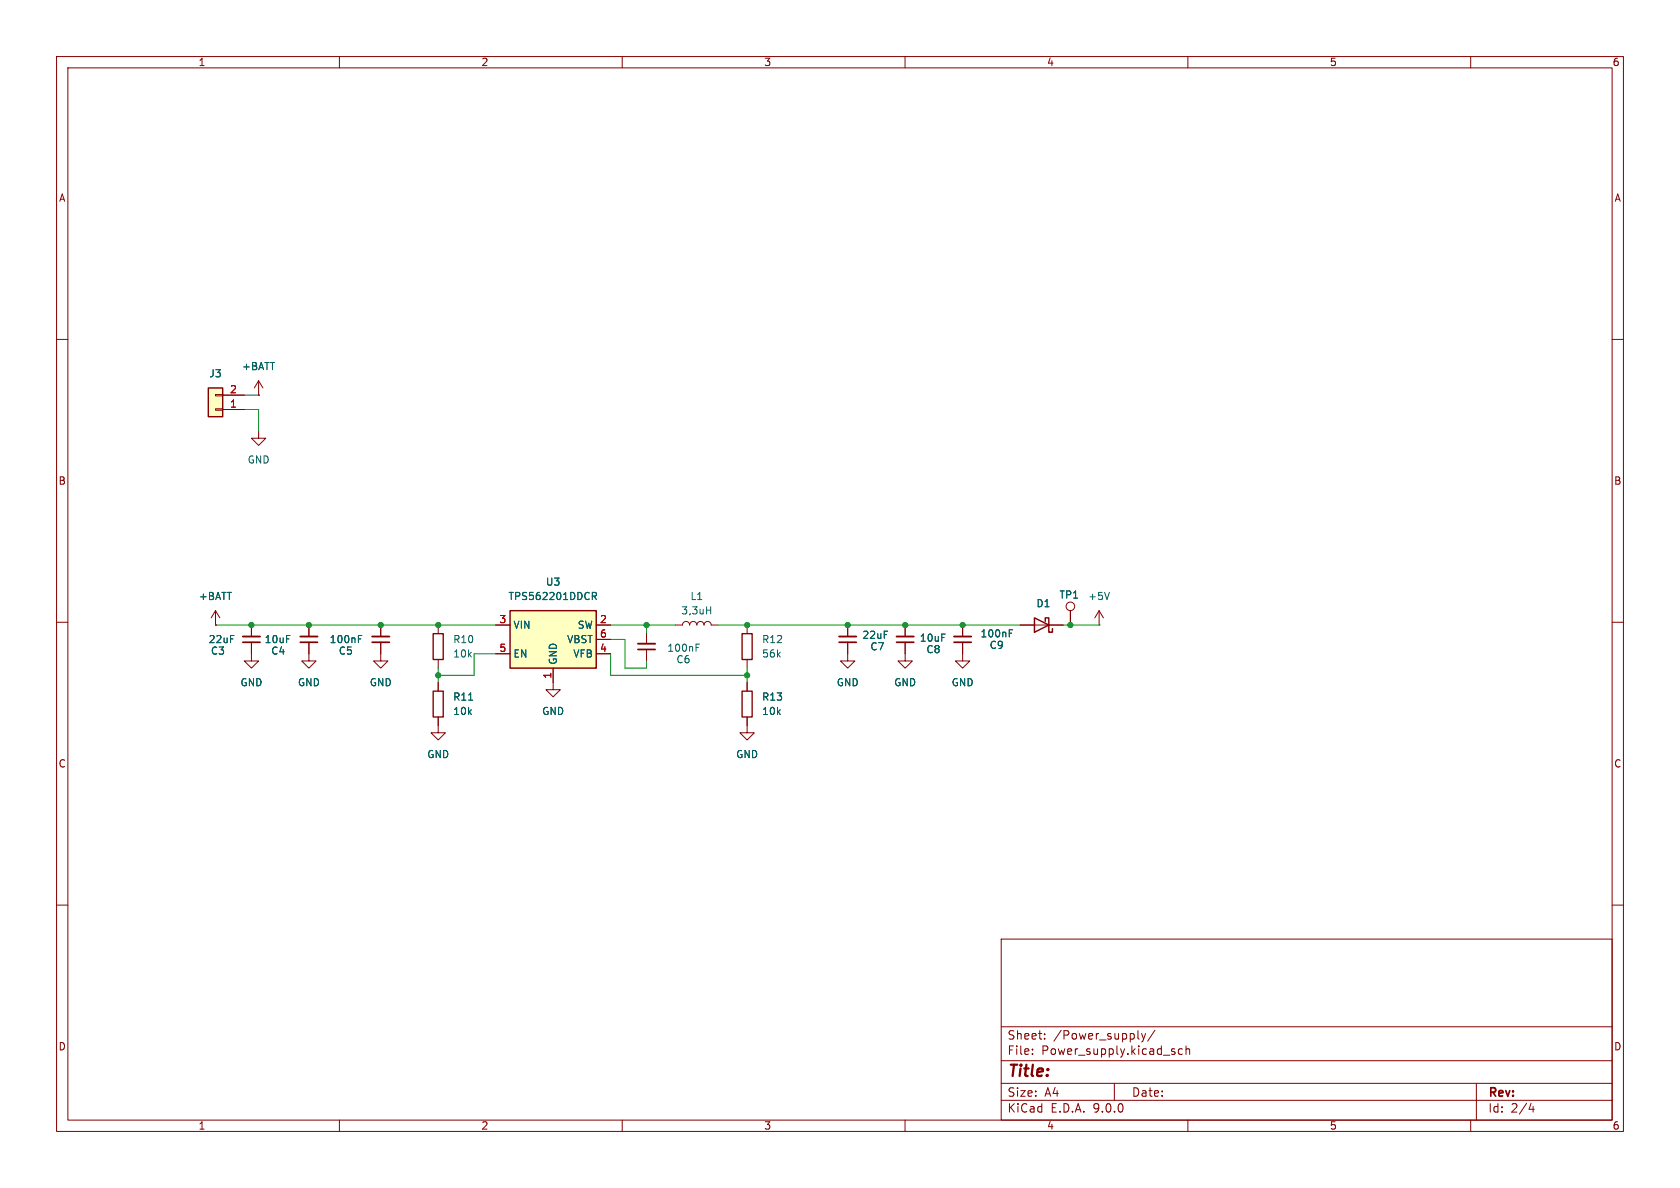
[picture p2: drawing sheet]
<svg xmlns="http://www.w3.org/2000/svg" width="297mm" height="210mm" viewBox="0 0 297 210" stroke-linecap="round" stroke-linejoin="round" font-family="sans-serif">
<g fill="none" stroke="#840000" stroke-width=".18">
<path d="M10 10h277v190h-277zM12 12h273v186h-273zM60 10v2M110 10v2M160 10v2M210 10v2M260 10v2M10 60h2M45.7 69.9h.1M45.7 67.3l-.7 1.3M45.7 67.3l.8 1.3M45.7 67.3v2.6"/>
<path d="M285 60h2M10 110h2M54.6 115.6v1.2h1.3l-1.3 1.3-1.3-1.3h1.3M67.3 113.5v3.3h1.3l-1.3 1.3-1.3-1.3h1.3M67.3 110.5v2M285 110h2M10 160h2M177 166h108v32h-108zM285 160h2M60 198v2M110 198v2M160 198v2"/>
<path d="M177 194.5h108M177 191.5h108M177 187.5h108M177 181.5h108M182.5 186.3v.1M182.5 185.5v.1M184.7 183.6v.1M184.7 182.8v.1M197 191.5v3M201.2 183.6l.2 .1M201.8 182.7l.4 1M202.2 183.7l-.2 .4-.2 .1"/>
<path d="M202.5 182.7l-.3 1M204.2 182.1l-1.3 2M207.5 185.9l.2 .2-.2 .3M207.5 185.4l.2 .1M209 185.5l-.4-.1-.3 .3v.4l.2 .2h.5M209.7 185.5l.2-.1 .3 .1 .1 .9M209.7 184.9v1.5M210 198v2M260 198v2M261 191.5v6.5M270.7 195l-.4 1.1h.9M271 195.6v1"/>
</g>
<path d="M65.8 113.5h3" fill="none" stroke="#840000" stroke-width=".3"/>
<path d="M65.8 112.5h3" fill="none" stroke="#840000" stroke-width=".33"/>
<path d="M63.4 112.9h.4M63.4 112.3h.6" fill="none" stroke="#006464" stroke-width=".18"/>
<path d="M36.8 68.6h2.6v5.1h-2.6z" fill="#ffffc2"/>
<path d="M36.8 68.6h2.6v5.1h-2.6z" fill="none" stroke="#840000" stroke-width=".25"/>
<g fill="none" stroke="#840000" stroke-width=".18">
<path d="M38.1 72.3h1.3v.2h-1.3zM38.1 69.7h1.3v.3h-1.3zM39.4 72.4h3.8M39.4 69.9h3.8M45.7 76.2v1.3h1.3l-1.3 1.2-1.3-1.2h1.3M44.4 110.5v2M44.4 113.5v2.1M54.6 110.5v2M54.6 113.5v2.1M77.5 110.5v1.5M77.5 116.6v1.5M77.5 126.8v2.7h1.2l-1.2 1.3-1.3-1.3h1.3"/>
<path d="M77.5 120.7v1.5M97.8 120.7v1.2h1.3l-1.3 1.3-1.3-1.3h1.3"/>
</g>
<path d="M42.9 113.5h3.1M53.1 113.5h3" fill="none" stroke="#840000" stroke-width=".3"/>
<path d="M42.9 112.5h3.1M53.1 112.5h3" fill="none" stroke="#840000" stroke-width=".33"/>
<path d="M76.6 112h1.8v4.6h-1.8zM76.6 122.2h1.8v4.5h-1.8z" fill="none" stroke="#840000" stroke-width=".24"/>
<path d="M82.8 123.8h.8" fill="none" stroke="#006464" stroke-width=".18"/>
<path d="M90.2 108h15.2v10.1h-15.2z" fill="#ffffc2"/>
<path d="M90.2 108h15.2v10.1h-15.2zM182.9 109.2l2.5 1.3-2.5 1.3zM184.8 109.9v-.7h.6v2.6h.7v-.7" fill="none" stroke="#840000" stroke-width=".25"/>
<g fill="none" stroke="#840000" stroke-width=".18">
<path d="M39.4 72.4h3.8M39.4 69.9h3.8M45.7 69.9h.1M38.1 110.5h.1M38.1 108l-.8 1.2M38.1 108l.8 1.2M38.1 108v2.5M44.4 113.5v3.3h1.3l-1.3 1.3-1.2-1.3h1.2M44.4 110.5v2M54.6 110.5v2M54.6 113.5v2.1M67.3 110.5v2"/>
<path d="M67.3 113.5v2.1M87.6 110.5h2.6M87.6 115.6h2.6M97.8 118.1v2.6M105.4 110.5h2.5M105.4 115.6h2.5M105.4 113h2.5M114.3 111.8v2M114.3 114.8v2M119.4 110.5h1.2a.64 .64 0 0 1 .7-.6 .64 .64 0 0 1 .6 .6 .64 .64 0 0 1 .7-.6 .64 .64 0 0 1 .6 .6 .64 .64 0 0 1 .6-.6 .64 .64 0 0 1 .7 .6 .64 .64 0 0 1 .6-.6 .64 .64 0 0 1 .6 .6h1.3M132.1 110.5v1.5M132.1 116.6v1.5"/>
<path d="M149.9 113.5v3.3h1.2l-1.2 1.3-1.3-1.3h1.3M149.9 110.5v2M160 113.5v3.3h1.3l-1.3 1.3-1.3-1.3h1.3M160 110.5v2M170.2 113.5v3.3h1.2l-1.2 1.3-1.3-1.3h1.3M170.2 110.5v2M180.3 110.5h7.7M189.2 108v2.5M194.3 110.5h.1M194.3 108l-.8 1.2M194.3 108l.8 1.2M194.3 108v2.5"/>
<path d="M77.5 120.7v1.5M77.5 126.8v1.5M132.1 126.8v2.7h1.2l-1.2 1.3-1.3-1.3h1.3M132.1 120.7v1.5"/>
<circle cx="189.2" cy="107.2" r=".76"/>
</g>
<path d="M63.4 112.9h.4M63.4 112.3h.6M104.7 104.7h.5l.2 .3-.1 .3-.6 .1M105 105.4l.4 .6M123.1 114.5h.4M123.1 113.9h.6M124.9 107.9h.7M125.6 107.3v1.2M178.4 111.9h.4M178.4 111.3h.6M196.1 104.7l-.4 1.3M82.8 123.8h.8" fill="none" stroke="#006464" stroke-width=".18"/>
<path d="M112.8 114.8h3M148.3 113.5h3.1M158.5 113.5h3M168.7 113.5h3" fill="none" stroke="#840000" stroke-width=".3"/>
<path d="M112.8 113.8h3M148.3 112.5h3.1M158.5 112.5h3M168.7 112.5h3" fill="none" stroke="#840000" stroke-width=".33"/>
<path d="M131.2 112h1.8v4.6h-1.8zM131.2 122.2h1.8v4.5h-1.8z" fill="none" stroke="#840000" stroke-width=".24"/>
<path d="M43.2 72.4h2.5v3.8M43.2 69.9h2.5M38.1 110.5h49.5M77.5 118.1v2.6M87.6 115.6h-3.8v3.8h-6.3M107.9 110.5h11.5M107.9 113h2.6v5.1h3.8v-1.3M107.9 115.6v3.8h24.2M114.3 110.5v1.3M127 110.5h53.3M132.1 118.1v2.6M188 110.5h6.3" fill="none" stroke="#009600" stroke-width=".18"/>
<g fill="#009600" stroke="#009600" stroke-width=".18">
<circle cx="77.5" cy="110.5" r=".46"/>
<circle cx="77.5" cy="119.4" r=".46"/>
<circle cx="67.3" cy="110.5" r=".46"/>
<circle cx="54.6" cy="110.5" r=".46"/>
<circle cx="44.4" cy="110.5" r=".46"/>
<circle cx="114.3" cy="110.5" r=".46"/>
<circle cx="170.2" cy="110.5" r=".46"/>
<circle cx="132.1" cy="110.5" r=".46"/>
<circle cx="132.1" cy="119.4" r=".46"/>
<circle cx="189.2" cy="110.5" r=".46"/>
<circle cx="160" cy="110.5" r=".46"/>
<circle cx="149.9" cy="110.5" r=".46"/>
</g>
<text font-size="2.8" fill="#840000" x="178" y="190.9">Title:</text>
<g font-size="2.1" fill="#840000">
<text x="178" y="184">Sheet:</text>
<text x="186.2" y="184">/Power_supply/</text>
<text x="178" y="186.7">File:</text>
<text x="184.1" y="186.7">Power_supply.kicad_sch</text>
<text x="178" y="196.9">KiCad</text>
<text x="178" y="194.1">Size:</text>
<text x="184.7" y="194.1">A4</text>
<text x="185.7" y="196.9">E.D.A.</text>
<text x="193.3" y="196.9">9.0.0</text>
<text x="200" y="194.1">Date:</text>
<text x="263" y="194.3">Rev:</text>
<text x="263" y="196.9">Id:</text>
<text x="267.1" y="196.9">2/4</text>
</g>
<g font-size="1.8" fill="#840000">
<text x="35" y="11.9">1</text>
<text x="85" y="11.9">2</text>
<text x="135" y="11.9">3</text>
<text x="185" y="11.9">4</text>
<text x="235" y="11.9">5</text>
<text x="285" y="11.9">6</text>
<text x="10.3" y="35.9">A</text>
<text x="285.3" y="35.9">A</text>
<text x="10.3" y="85.9">B</text>
<text x="285.3" y="85.9">B</text>
<text x="10.3" y="135.9">C</text>
<text x="285.3" y="135.9">C</text>
<text x="10.3" y="185.9">D</text>
<text x="285.3" y="185.9">D</text>
<text x="35" y="199.9">1</text>
<text x="85" y="199.9">2</text>
<text x="135" y="199.9">3</text>
<text x="185" y="199.9">4</text>
<text x="235" y="199.9">5</text>
<text x="285" y="199.9">6</text>
</g>
<g font-size="1.8" fill="#006464">
<text x="42.7" y="65.6">+BATT</text>
<text x="36.9" y="66.9">J3</text>
<text x="43.7" y="82.1">GND</text>
<text x="35.1" y="106.3">+BATT</text>
<text x="89.8" y="106.3">TPS562201DDCR</text>
<text x="96.4" y="103.7">U3</text>
<text x="122" y="106.3">L1</text>
<text x="183.1" y="107.5">D1</text>
<text x="187.2" y="106">TP1</text>
<text x="192.3" y="106.3">+5V</text>
<text x="36.8" y="113.9">22uF</text>
<text x="46.7" y="113.9">10uF</text>
<text x="58.2" y="113.9">100nF</text>
<text x="80" y="113.9">R10</text>
<text x="90.7" y="111.4">VIN</text>
<text x="100.2" y="113.9">VBST</text>
<text x="102" y="111.4">SW</text>
<text x="120.3" y="108.8">3,3uH</text>
<text x="134.6" y="113.9">R12</text>
<text x="152.4" y="113.1">22uF</text>
<text x="162.5" y="113.6">10uF</text>
<text x="173.2" y="112.9">100nF</text>
<text x="37.2" y="115.9">C3</text>
<text x="47.9" y="115.9">C4</text>
<text x="59.8" y="115.9">C5</text>
<text x="80" y="116.4">10k</text>
<text x="90.7" y="116.4">EN</text>
<text x="98.7" y="117.6" transform="rotate(-90 98.7 117.6)">GND</text>
<text x="101.3" y="116.4">VFB</text>
<text x="117.9" y="115.4">100nF</text>
<text x="119.5" y="117.4">C6</text>
<text x="134.6" y="116.4">56k</text>
<text x="153.8" y="115.2">C7</text>
<text x="163.7" y="115.7">C8</text>
<text x="174.9" y="114.9">C9</text>
<text x="42.4" y="121.5">GND</text>
<text x="52.6" y="121.5">GND</text>
<text x="65.3" y="121.5">GND</text>
<text x="80" y="124.1">R11</text>
<text x="134.6" y="124.1">R13</text>
<text x="147.8" y="121.5">GND</text>
<text x="158" y="121.5">GND</text>
<text x="168.1" y="121.5">GND</text>
<text x="80" y="126.6">10k</text>
<text x="95.8" y="126.6">GND</text>
<text x="134.6" y="126.6">10k</text>
<text x="75.4" y="134.2">GND</text>
<text x="130" y="134.2">GND</text>
</g>
<g font-size="1.8" fill="#a90000">
<text x="40.6" y="69.6">2</text>
<text x="40.6" y="72.1">1</text>
<text x="88.2" y="110.2">3</text>
<text x="106" y="110.2">2</text>
<text x="106" y="112.8">6</text>
<text x="88.2" y="115.3">5</text>
<text x="106" y="115.3">4</text>
<text x="97.5" y="120.1" transform="rotate(-90 97.5 120.1)">1</text>
</g>
</svg>
